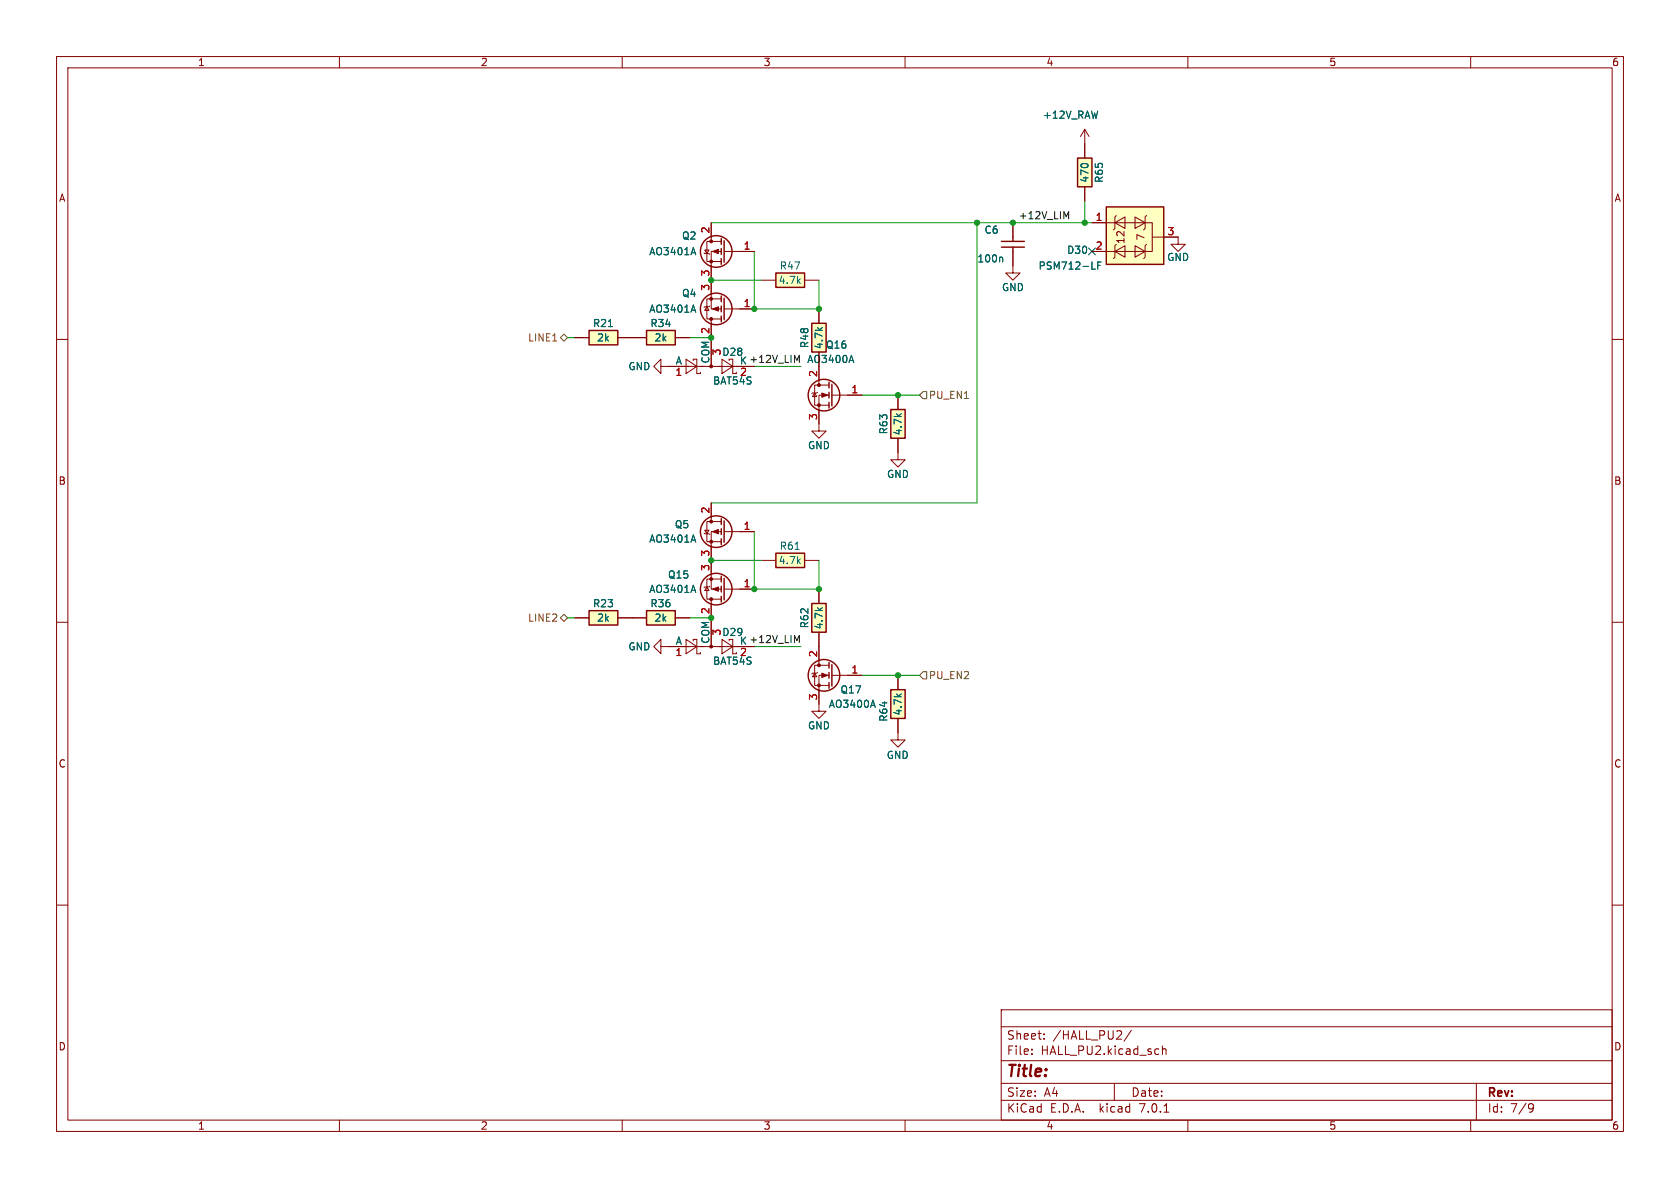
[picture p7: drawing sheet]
<svg xmlns="http://www.w3.org/2000/svg" width="297mm" height="210mm" viewBox="0 0 297 210" stroke-linecap="round" stroke-linejoin="round" font-family="sans-serif">
<g fill="none" stroke="#840000" stroke-width=".18">
<path d="M10 10h277v190h-277zM12 12h273v186h-273zM60 10v2M110 10v2M160 10v2M210 10v2M260 10v2M125.7 39.4v3.3M179.1 39.4v2.5M191.8 22.9l.7 1.2M191.8 22.9v5M191.8 33v2.6"/>
<path d="M191.8 22.9l-.8 1.2M193 39.4h10.7v2.5M197.1 39.4l1.8-1v2zM197.4 38.1l-.3 .3v2l-.3 .2M200.7 38.4l1.7 1-1.7 1zM202.7 38.1l-.3 .3v2l-.2 .2M10 60h2M101.6 59.7h2.5M109.2 59.7h5.1M119.4 59.7h2.5M124.5 44.7l.1 .1h.7l.2 .2M124.6 44.2h.7l-.3 .6z"/>
<path d="M125 54.2l.3 .7h-.7zM125.5 54.1l-.2 .1h-.7l-.1 .2M125.7 56.4v8.4M127.5 44.5h-1.8v10.1h1.8M127.5 52.8h-2.5v3.6h2.5M127.5 42.7h-2.5v3.5h2.5M128 54.6h5.3M128 44.5h5.3M134.6 49.5h2.6M142.2 49.5h2.6M144.8 54.6v2.6M179.1 44.5v3.8h1.2l-1.2 1.2-1.3-1.2h1.3"/>
<path d="M197.1 44.5l1.8-1.1v2.1zM197.4 43.2l-.3 .2v2.1l-.3 .2M200.7 43.4l1.7 1.1-1.7 1zM202.7 43.2l-.3 .2v2.1l-.2 .2M208.3 43.2h1.2l-1.2 1.3-1.3-1.3h1.3v-1.3h-4.6v2.6h-10.7M285 60h2M116.8 64.8v-1.3l-1.2 1.3 1.2 1.2v-1.2h16.5M121.3 63.5l1.9 1.3-1.9 1.2zM122.6 63.8v-.3h.6v2.5h.6v-.2M127.6 63.5l1.9 1.3-1.9 1.2zM128.9 63.5v.3M129.5 63.5v2.5h.7v-.2"/>
<path d="M144 69.5l.4 .6h-.8zM144.5 69.3l-.1 .2h-.8l-.1 .1M144.8 62.2v5.9M146.6 69.9h-1.8v6.3h-1.3l1.3 1.3 1.2-1.3h-1.2M146.6 68.1h-2.6v3.5h2.6M147.1 69.9h5.3M158.7 77.5v3.8h-1.2l1.2 1.3 1.3-1.3h-1.3M158.7 69.9v2.5M124.5 94.2l.1 .2h.7l.2 .1M124.6 93.7h.7l-.3 .7zM125.7 88.9v3.3M127.5 94h-1.8v10.1h1.8"/>
<path d="M127.5 92.2h-2.5v3.6h2.5M128 94h5.3M134.6 99.1h2.6M142.2 99.1h2.6M10 110h2M101.6 109.2h2.5M109.2 109.2h5.1M116.8 114.3v-1.3l-1.2 1.3 1.2 1.3v-1.3h16.5M119.4 109.2h2.5M121.3 113l1.9 1.3-1.9 1.3zM122.6 113.3v-.3h.6v2.6h.6v-.3M125 103.8l.3 .6h-.7z"/>
<path d="M125.5 103.6l-.2 .2h-.7l-.1 .1M125.7 105.9v8.4M127.5 102.4h-2.5v3.5h2.5M127.6 113l1.9 1.3-1.9 1.3zM128 104.1h5.3M128.9 113v.3M129.5 113v2.6h.7v-.3M144 119l.4 .6h-.8zM144.5 118.9l-.1 .1h-.8l-.1 .1M144.8 104.1v2.6M144.8 111.8v5.8M146.6 119.4h-1.8v6.3h-1.3l1.3 1.3 1.2-1.3h-1.2"/>
<path d="M146.6 117.6h-2.6v3.6h2.6M147.1 119.4h5.3M158.7 119.4v2.5M285 110h2M158.7 127v3.8h-1.2l1.2 1.3 1.3-1.3h-1.3M10 160h2M285 160h2M177 178.5h108v19.5h-108zM60 198v2M110 198v2M160 198v2M177 194.5h108"/>
<path d="M177 191.5h108M177 187.5h108M177 181.5h108M182.4 186.3v.1M182.4 185.5v.1M184.6 183.6v.1M184.6 182.8v.1M197 191.5v3M200 182.1l-1.3 2M205.5 184.9v1.5M205.5 185.5l.2-.1 .4 .1v.9M205.8 196.6h.8"/>
<path d="M210 198v2M260 198v2M261 191.5v6.5M270.5 195.1l.5 .1a.99 .99 0 0 1-.4 1.4h-.2M271.1 195.7l-.2 .3h-.4"/>
</g>
<g fill="#ffffc2" stroke="#ffffc2" stroke-width=".18">
<path d="M157.5 121.9h2.5v5.1h-2.5z"/>
<path d="M143.5 57.2h2.5v5h-2.5z"/>
<path d="M137.2 48.3h5v2.5h-5z"/>
<path d="M114.3 58.4h5.1v2.6h-5.1z"/>
<path d="M104.1 58.4h5.1v2.6h-5.1z"/>
<path d="M114.3 108h5.1v2.5h-5.1z"/>
<path d="M190.5 27.9h2.5v5.1h-2.5z"/>
<path d="M104.1 108h5.1v2.5h-5.1z"/>
<path d="M195.6 36.6h10.1v10.1h-10.1z"/>
<path d="M157.5 72.4h2.5v5.1h-2.5z"/>
<path d="M137.2 97.8h5v2.5h-5z"/>
<path d="M143.5 106.7h2.5v5.1h-2.5z"/>
</g>
<g fill="none" stroke="#840000" stroke-width=".25">
<path d="M190.5 27.9h2.5v5.1h-2.5zM195.6 36.6h10.1v10.1h-10.1zM104.1 58.4h5.1v2.6h-5.1zM114.3 58.4h5.1v2.6h-5.1zM127.5 42.2v1M127.5 43.9v1.1M127.5 45.7v1M127.5 52.3v1M127.5 54.1v1M127.5 55.9v1M128 42.5v3.9M128 52.7v3.8"/>
<path d="M137.2 48.3h5v2.5h-5zM143.5 57.2h2.5v5h-2.5zM177 43.7h4.1M177 42.7h4.1M179.1 41.9v.8M179.1 43.7v.8M146.6 67.6v1M146.6 69.3v1.1M146.6 71.1v1M147.1 67.9v3.9M157.5 72.4h2.5v5.1h-2.5zM127.5 91.7v1"/>
<path d="M127.5 93.5v1M127.5 95.3v1M128 92.1v3.8M137.2 97.8h5v2.5h-5zM104.1 108h5.1v2.5h-5.1zM114.3 108h5.1v2.5h-5.1zM127.5 101.9v1M127.5 103.6v1M127.5 105.4v1M128 102.2v3.8M143.5 106.7h2.5v5.1h-2.5zM146.6 117.1v1"/>
<path d="M146.6 118.9v1M147.1 117.5v3.8M146.6 120.7v1M157.5 121.9h2.5v5.1h-2.5z"/>
<circle cx="126.6" cy="44.4" r="2.79"/>
<circle cx="126.6" cy="54.6" r="2.79"/>
<circle cx="145.7" cy="69.8" r="2.79"/>
<circle cx="126.6" cy="94" r="2.79"/>
<circle cx="126.6" cy="104.1" r="2.79"/>
<circle cx="145.7" cy="119.4" r="2.79"/>
</g>
<g fill="#840000" stroke="#840000" stroke-width=".18">
<path d="M126 54.6l1-.4v.8z"/>
<path d="M126 44.5l1-.4v.7z"/>
<path d="M126 104.1l1-.3v.7z"/>
<path d="M126 94l1-.4v.8z"/>
<path d="M145.3 69.5l1 .4-1 .3z"/>
<path d="M145.3 119l1 .4-1 .4z"/>
<circle cx="125.7" cy="52.8" r=".25"/>
<circle cx="125.7" cy="56.4" r=".25"/>
<circle cx="125.7" cy="64.8" r=".25"/>
<circle cx="125.7" cy="46.2" r=".25"/>
<circle cx="125.7" cy="42.7" r=".25"/>
<circle cx="125.7" cy="114.3" r=".25"/>
<circle cx="125.7" cy="102.4" r=".25"/>
<circle cx="125.7" cy="105.9" r=".25"/>
<circle cx="125.7" cy="95.8" r=".25"/>
<circle cx="125.7" cy="92.2" r=".25"/>
<circle cx="144.8" cy="71.6" r=".25"/>
<circle cx="144.8" cy="68.1" r=".25"/>
<circle cx="144.8" cy="121.2" r=".25"/>
<circle cx="144.8" cy="117.6" r=".25"/>
</g>
<path d="M122.6 53.9l.4 1.3M122.6 43.8l.4 1.2M177.1 45.5l.2 .1v.7M193 47.6h.6M194.1 46.9h.4M194.7 46.3h-.6v1.3M150.5 62.8l.4 1.3M122.6 94.6l.4 1.2M122.6 103.5l.4 1.2M154.3 123.8l.4 1.2" fill="none" stroke="#006464" stroke-width=".18"/>
<path d="M99.1 59.7l.6-.6 .6 .6-.6 .6zM97.7 60.3h.7M163.2 69.2h.6v1.3h-.6l-.6-.6zM99.1 109.2l.6-.6 .6 .6-.6 .7zM163.2 118.7h.6v1.3h-.6l-.6-.6z" fill="none" stroke="#725600" stroke-width=".18"/>
<path d="M188.5 38.3l.4-.9v1.3M140.9 63.7l.4-.9v1.3M140.9 113.2l.4-.9v1.3" fill="none" stroke="#0f0f0f" stroke-width=".18"/>
<g fill="none" stroke="#009600" stroke-width=".18">
<path d="M125.7 39.4h67.3M172.7 39.4v49.5h-47M191.8 35.6v3.8M100.3 59.7h1.3M121.9 59.7h3.8M125.7 49.5h8.9M133.3 44.5v10.1h11.5v-5.1M133.3 64.8h8.3M152.4 69.9h10.2M125.7 99.1h8.9M133.3 94v10.1h11.5v-5M100.3 109.2h1.3"/>
<path d="M121.9 109.2h3.8M133.3 114.3h8.3M152.4 119.4h10.2"/>
</g>
<path d="M192.4 43.8l1.2 1.3M193.6 43.8l-1.2 1.3" fill="none" stroke="#000084" stroke-width=".18"/>
<g fill="#009600" stroke="#009600" stroke-width=".18">
<circle cx="144.8" cy="54.6" r=".46"/>
<circle cx="179.1" cy="39.4" r=".46"/>
<circle cx="172.7" cy="39.4" r=".46"/>
<circle cx="144.8" cy="104.1" r=".46"/>
<circle cx="191.8" cy="39.4" r=".46"/>
<circle cx="133.3" cy="104.1" r=".46"/>
<circle cx="158.7" cy="119.4" r=".46"/>
<circle cx="125.7" cy="109.2" r=".46"/>
<circle cx="125.7" cy="99.1" r=".46"/>
<circle cx="125.7" cy="59.7" r=".46"/>
<circle cx="125.7" cy="49.5" r=".46"/>
<circle cx="133.3" cy="54.6" r=".46"/>
<circle cx="158.7" cy="69.9" r=".46"/>
</g>
<text font-size="2.8" fill="#840000" x="178" y="190.8">Title:</text>
<g font-size="2.1" fill="#840000">
<text x="178" y="183.9">Sheet:</text>
<text x="186.2" y="183.9">/HALL_PU2/</text>
<text x="178" y="186.6">File:</text>
<text x="184" y="186.6">HALL_PU2.kicad_sch</text>
<text x="178" y="196.8">KiCad</text>
<text x="178" y="194">Size:</text>
<text x="184.6" y="194">A4</text>
<text x="185.7" y="196.8">E.D.A.</text>
<text x="194.4" y="196.8">kicad</text>
<text x="200" y="194">Date:</text>
<text x="201.5" y="196.8">7.0.1</text>
<text x="263" y="194.2">Rev:</text>
<text x="263" y="196.8">Id:</text>
<text x="267" y="196.8">7/9</text>
</g>
<g font-size="1.8" fill="#840000">
<text x="35" y="11.8">1</text>
<text x="85" y="11.8">2</text>
<text x="135" y="11.8">3</text>
<text x="185" y="11.8">4</text>
<text x="235" y="11.8">5</text>
<text x="285" y="11.8">6</text>
<text x="10.4" y="35.8">A</text>
<text x="285.4" y="35.8">A</text>
<text x="199" y="43.2" transform="rotate(-90 199 43.2)">12</text>
<text x="202.5" y="42.6" transform="rotate(-90 202.5 42.6)">7</text>
<text x="10.3" y="85.8">B</text>
<text x="285.3" y="85.8">B</text>
<text x="10.3" y="135.8">C</text>
<text x="285.3" y="135.8">C</text>
<text x="10.3" y="185.8">D</text>
<text x="285.3" y="185.8">D</text>
<text x="35" y="199.8">1</text>
<text x="85" y="199.8">2</text>
<text x="135" y="199.8">3</text>
<text x="185" y="199.8">4</text>
<text x="235" y="199.8">5</text>
<text x="285" y="199.8">6</text>
</g>
<g font-size="1.8" fill="#006464">
<text x="184.3" y="21.1">+12V_RAW</text>
<text x="192.6" y="32.4" transform="rotate(-90 192.6 32.4)">470</text>
<text x="195.1" y="32.4" transform="rotate(-90 195.1 32.4)">R65</text>
<text x="174" y="41.5">C6</text>
<text x="114.7" y="45.3">AO3401A</text>
<text x="120.5" y="42.5">Q2</text>
<text x="137.8" y="47.8">R47</text>
<text x="172.7" y="46.5">100n</text>
<text x="183.5" y="47.8">PSM712-LF</text>
<text x="188.6" y="45">D30</text>
<text x="206.3" y="46.3">GND</text>
<text x="120.5" y="52.7">Q4</text>
<text x="137.6" y="50.4">4.7k</text>
<text x="177.1" y="51.6">GND</text>
<text x="104.8" y="58">R21</text>
<text x="114.7" y="55.4">AO3401A</text>
<text x="114.9" y="58">R34</text>
<text x="105.5" y="60.5">2k</text>
<text x="111" y="65.6">GND</text>
<text x="115.7" y="60.5">2k</text>
<text x="119.4" y="64.5">A</text>
<text x="125.5" y="64.3" transform="rotate(-90 125.5 64.3)">COM</text>
<text x="127.6" y="63.1">D28</text>
<text x="130.7" y="64.5">K</text>
<text x="142.6" y="64.3">AO3400A</text>
<text x="143.1" y="61.6" transform="rotate(-90 143.1 61.6)">R48</text>
<text x="145.6" y="61.8" transform="rotate(-90 145.6 61.8)">4.7k</text>
<text x="146" y="61.8">Q16</text>
<text x="126" y="68.1">BAT54S</text>
<text x="157" y="76.8" transform="rotate(-90 157 76.8)">R63</text>
<text x="159.6" y="77" transform="rotate(-90 159.6 77)">4.7k</text>
<text x="142.8" y="79.6">GND</text>
<text x="156.8" y="84.6">GND</text>
<text x="119.2" y="93.5">Q5</text>
<text x="114.7" y="96.1">AO3401A</text>
<text x="137.6" y="99.9">4.7k</text>
<text x="137.8" y="97.3">R61</text>
<text x="104.8" y="107.5">R23</text>
<text x="114.7" y="105">AO3401A</text>
<text x="114.9" y="107.5">R36</text>
<text x="118" y="102.4">Q15</text>
<text x="105.5" y="110">2k</text>
<text x="115.7" y="110">2k</text>
<text x="125.5" y="113.8" transform="rotate(-90 125.5 113.8)">COM</text>
<text x="127.6" y="112.6">D29</text>
<text x="143.1" y="111.1" transform="rotate(-90 143.1 111.1)">R62</text>
<text x="145.6" y="111.3" transform="rotate(-90 145.6 111.3)">4.7k</text>
<text x="111" y="115.1">GND</text>
<text x="119.4" y="114">A</text>
<text x="126" y="117.7">BAT54S</text>
<text x="130.7" y="114">K</text>
<text x="146.5" y="125.3">AO3400A</text>
<text x="148.5" y="122.7">Q17</text>
<text x="142.8" y="129.1">GND</text>
<text x="157" y="127.6" transform="rotate(-90 157 127.6)">R64</text>
<text x="159.6" y="126.5" transform="rotate(-90 159.6 126.5)">4.7k</text>
<text x="156.7" y="134.3">GND</text>
</g>
<g font-size="1.8" fill="#a90000">
<text x="125.5" y="41.3" transform="rotate(-90 125.5 41.3)">2</text>
<text x="193.6" y="39.1">1</text>
<text x="206.3" y="41.7">3</text>
<text x="131.4" y="44.2">1</text>
<text x="193.6" y="44.2">2</text>
<text x="125.5" y="51.5" transform="rotate(-90 125.5 51.5)">3</text>
<text x="125.5" y="48.9" transform="rotate(-90 125.5 48.9)">3</text>
<text x="125.5" y="59.1" transform="rotate(-90 125.5 59.1)">2</text>
<text x="131.4" y="54.4">1</text>
<text x="127.6" y="62.9" transform="rotate(-90 127.6 62.9)">3</text>
<text x="119.3" y="66.7">1</text>
<text x="130.8" y="66.7">2</text>
<text x="144.5" y="66.7" transform="rotate(-90 144.5 66.7)">2</text>
<text x="150.5" y="69.6">1</text>
<text x="144.5" y="74.3" transform="rotate(-90 144.5 74.3)">3</text>
<text x="125.5" y="90.8" transform="rotate(-90 125.5 90.8)">2</text>
<text x="131.4" y="93.7">1</text>
<text x="125.5" y="101" transform="rotate(-90 125.5 101)">3</text>
<text x="125.5" y="98.5" transform="rotate(-90 125.5 98.5)">3</text>
<text x="131.4" y="103.9">1</text>
<text x="125.5" y="108.6" transform="rotate(-90 125.5 108.6)">2</text>
<text x="127.6" y="112.4" transform="rotate(-90 127.6 112.4)">3</text>
<text x="119.3" y="116.2">1</text>
<text x="130.8" y="116.2">2</text>
<text x="144.5" y="116.2" transform="rotate(-90 144.5 116.2)">2</text>
<text x="150.5" y="119.1">1</text>
<text x="144.5" y="123.9" transform="rotate(-90 144.5 123.9)">3</text>
</g>
<g font-size="1.8" fill="#0f0f0f">
<text x="180" y="38.8">+12V_LIM</text>
<text x="130.7" y="64.5">K +12V_LIM</text>
<text x="130.7" y="114">K +12V_LIM</text>
</g>
<g font-size="1.8" fill="#725600">
<text x="93.2" y="60.5">LINE1</text>
<text x="164.2" y="70.7">PU_EN1</text>
<text x="93.2" y="110">LINE2</text>
<text x="164.2" y="120.2">PU_EN2</text>
</g>
</svg>
